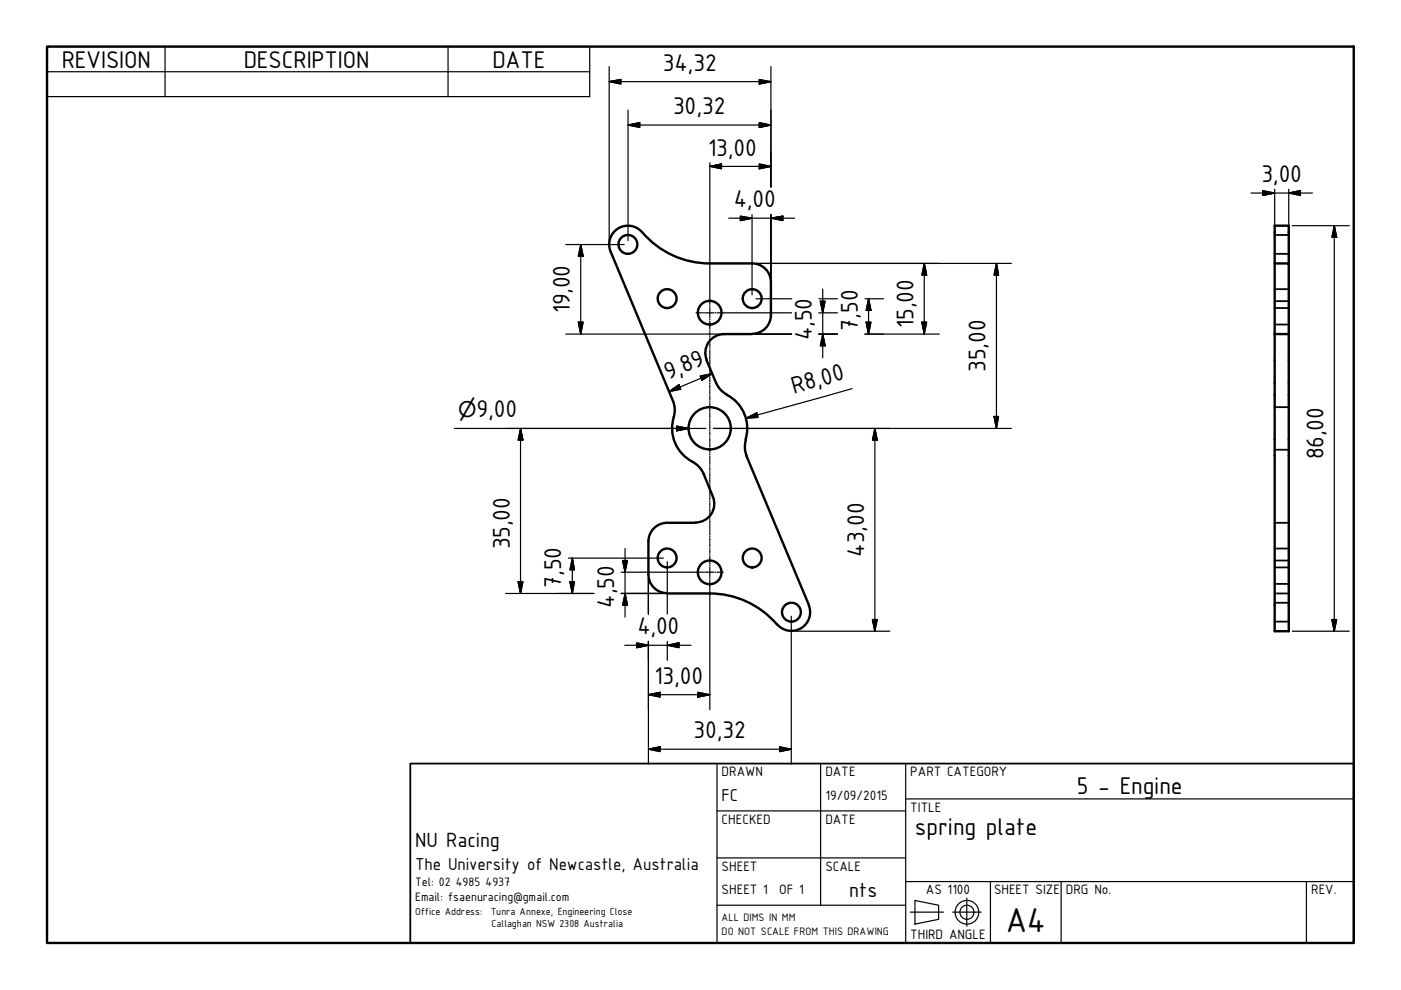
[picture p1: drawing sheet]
<svg xmlns="http://www.w3.org/2000/svg" width="297mm" height="210mm" viewBox="0 0 297 210" stroke-linecap="round" stroke-linejoin="round" font-family="sans-serif">
<!-- layer: Visible (ISO) -->
<g fill="none" stroke="#000" stroke-width=".51">
<path d="M129.5 53.3a4 4 0 0 1 1.6-4.9 4 4 0 0 1 5 .8 18.9 18.9 0 0 0 14.4 6.7h8.9M129.5 53.4l13.2 31.6 .3 1.1v1.8a8.1 8.1 0 0 0 3.8 10M159.5 55.9a4 4 0 0 1 3.9 3.9v7M270.3 55.9h2.9v14.9h-2.9zM270.3 55.9v-8h2.9v8M149.8 76.4l2 4.8M159.4 70.8h-5.9a4 4 0 0 0-3.7 5.5M163.4 66.8a4 4 0 0 1-3.9 4M270.3 70.8v63h2.9v-63M146.8 97.9l1 .7 1.1 1.3 2.2 5.4a4 4 0 0 1-3.6 5.5M151.8 81.2l1 1.4 1.4 1.1M154.1 83.7a8 8 0 0 1 4 9.5"/>
<path d="M158.2 93.3l-.3 1.7 .4 1.7M158.2 96.6l13.3 31.7M137.5 114.8v7a4 4 0 0 0 3.9 4M147.4 110.8h-6a4 4 0 0 0-3.9 4M141.5 125.8h9a18.8 18.8 0 0 1 14.3 6.6M171.5 128.3a4 4 0 0 1-1.6 4.9 4 4 0 0 1-5.1-.8"/>
<circle cx="133.1" cy="51.8" r="2"/>
<circle cx="141.4" cy="63.3" r="2"/>
<circle cx="150.5" cy="66.3" r="2.51"/>
<circle cx="159.5" cy="63.3" r="2"/>
<circle cx="150.5" cy="90.8" r="4.5"/>
<circle cx="141.4" cy="118.3" r="2"/>
<circle cx="159.5" cy="118.3" r="2"/>
<circle cx="150.5" cy="121.4" r="2.51"/>
<circle cx="167.8" cy="129.8" r="2"/>
</g>
<!-- layer: Hidden (ISO) -->
<g fill="none" stroke="#000" stroke-width=".38">
<path d="M270.3 53.8h.2M270.3 49.8h.2M270.7 53.8h.6M270.7 49.8h.6M271.4 53.8h.6M271.4 49.8h.6M272.2 53.8h.6M272.2 49.8h.6M272.9 53.8h.3M272.9 49.8h.3M270.3 68.8h.2M270.3 63.9h.2"/>
<path d="M270.3 65.3h.2M270.3 61.3h.2M270.7 68.8h.6M270.7 63.9h.6M270.7 65.3h.6M270.7 61.3h.6M271.4 68.8h.6M271.4 63.9h.6M271.4 65.3h.6M271.4 61.3h.6M272.2 68.8h.6M272.2 63.9h.6"/>
<path d="M272.2 65.3h.6M272.2 61.3h.6M272.9 68.8h.3M272.9 63.9h.3M272.9 65.3h.3M272.9 61.3h.3M270.3 95.3h.2M270.3 86.3h.2M270.7 95.3h.6M270.7 86.3h.6M271.4 95.3h.6M271.4 86.3h.6"/>
<path d="M272.2 95.3h.6M272.2 86.3h.6M272.9 95.3h.3M272.9 86.3h.3M270.3 110.8h.2M270.3 118.8h.2M270.3 116.3h.2M270.7 110.8h.6M270.7 118.8h.6M270.7 116.3h.6M271.4 110.8h.6M271.4 118.8h.6"/>
<path d="M271.4 116.3h.6M272.2 110.8h.6M272.2 118.8h.6M272.2 116.3h.6M272.9 110.8h.3M272.9 118.8h.3M272.9 116.3h.3M270.3 125.8h.2M270.3 123.8h.2M270.3 120.3h.2M270.3 131.8h.2M270.3 127.8h.2"/>
<path d="M270.7 125.8h.6M270.7 123.8h.6M270.7 120.3h.6M270.7 131.8h.6M270.7 127.8h.6M271.4 125.8h.6M271.4 123.8h.6M271.4 120.3h.6M271.4 131.8h.6M271.4 127.8h.6M272.2 125.8h.6M272.2 123.8h.6"/>
<path d="M272.2 120.3h.6M272.2 131.8h.6M272.2 127.8h.6M272.9 125.8h.3M272.9 123.8h.3M272.9 120.3h.3M272.9 131.8h.3M272.9 127.8h.3"/>
</g>
<!-- layer: Border (ISO) -->
<path d="M10 9.9h277v190h-277z" fill="none" stroke="#000" stroke-width=".51"/>
<!-- layer: Title (ISO) -->
<g fill="none" stroke="#000" stroke-width=".25">
<path d="M152 171.9h40M152 161.9v38M174 161.9v30M192 169.4h95M192 161.9v38M152 181.9h40M152 191.9h40M192 186.9h95M193 193.4h7M194 190.9l5 1v3l-5 1zM202 193.4h6M205 190.4v6"/>
<path d="M210 186.9v13M225 186.9v13M277 186.9v13"/>
<circle cx="205" cy="193.4" r="2.51"/>
<circle cx="205" cy="193.4" r="1.49"/>
</g>
<path d="M87 161.9h200v38h-200z" fill="none" stroke="#000" stroke-width=".38"/>
<!-- layer: Symbol (ISO) -->
<path d="M10 9.9h115v10.6h-115zM10 15.2h115M35 9.9v10.6M95 9.9v10.6" fill="none" stroke="#000" stroke-width=".25"/>
<!-- layer: Dimension (ISO) -->
<g fill="none" stroke="#000" stroke-width=".25">
<path d="M129.2 17.3l2.4-.4v.9zM129.2 17.3h34.2M129.2 14.1v36.9M161 16.9l2.4 .4-2.4 .5zM163.4 14.1v25.6M133.2 26.5l2.4-.5v1zM133.2 26.5h30.2M133.2 23.3v27.7M150.5 35.3l2.5-.5v1zM150.5 35.3h12.9M150.5 34.5v29M161 34.8l2.4 .5-2.4 .5z"/>
<path d="M161 26l2.4 .5-2.4 .5zM120 51.9h12.3M123.1 51.9l.5 2.4h-1zM123.1 51.9v18.9M154.5 46.3h14M157 45.8l2.4 .5-2.4 .5zM159.4 45.5v17M160.3 55.9h54.1M163.4 46.3l2.6-.5v1zM163.4 45.5v13.5M196 55.9l.5 2.4h-1zM196 55.9v14.9"/>
<path d="M211.3 55.9l.4 2.4h-.9zM211.3 55.9v34.9M265.2 40.9h13.1M267.7 40.4l2.6 .5-2.6 .5zM270.3 40.1v8.3M273.2 40.9l2.5-.5v1zM273.2 40.1v8.3M274 47.9h12.1M282.9 47.9l.5 2.4h-1zM282.9 47.9v85.9M120 70.8h30.4M122.6 68.3h1l-.5 2.5z"/>
<path d="M148.5 79.7l2.5-.5-2.2 1.4zM150.6 70.8h2.1M151 79.2l-9.1 3.8M153.4 66.3h14.4M160.3 70.8h7.5M160.3 63.3h7.5M173.6 70.8h3.9M173.6 66.3h3.9M173.6 63.3h3.9M173.9 63.9h1l-.5 2.4zM174.4 70.8l.5 2.5h-1zM174.4 61.3v14.6"/>
<path d="M183.4 70.8h15.7M183.4 63.3h3.9M183.6 68.3h1.1l-.6 2.5zM184.1 63.3l.6 2.5h-1.1zM184.1 63.3v7.5M195.5 68.3h1l-.5 2.5zM96.3 90.8h47.1M107.2 90.8h42.5M110.4 90.8l.5 2.5h-1zM110.4 90.8v35M141.9 83l2.1-1.4 .3 .9zM143.4 90.3l2.6 .5-2.6 .5z"/>
<path d="M151.3 90.8h63.1M158.2 88.7l2.3-1.2 .2 1zM180.7 82.4l-22.5 6.3M185.5 90.8l.5 2.5h-1zM185.5 90.8v43M210.8 88.3h.9l-.4 2.5zM120.5 118.3h20.2M121.3 118.3l.5 2.5h-1zM121.3 118.3v7.5M132 118.8h1l-.5 2.5zM132.5 116.3v14.5M141.5 119.1v11.1"/>
<path d="M107.2 125.8h18.7M109.9 123.4h1l-.5 2.4zM120.8 123.4h1l-.5 2.4zM131.7 125.8h9M131.7 121.3h15.9M132.5 136.8h14M132.5 125.8l.5 2.5h-1zM135 136.3l2.5 .5-2.5 .5zM137.5 122.7v7.5M137.5 136v26M141.5 136.8l2.5-.5v1zM141.5 136v4"/>
<path d="M150.5 124.2v26.3M167.8 130.7v31.3M168.6 133.8h20.1M185 131.4h1l-.5 2.4zM274 133.8h12.1M282.4 131.4h1l-.5 2.4zM137.5 147.3l2.5-.5v1zM137.5 158.8l2.5-.5v1.1zM137.5 147.3h13M137.5 158.8h30.3M148 146.8l2.5 .5-2.5 .5zM165.3 158.3l2.5 .5-2.5 .6z"/>
</g>
<g fill="#000" stroke="#000" stroke-width=".25">
<path d="M129.2 17.3l2.4-.4zM129.2 17.3l2.4-.4v.9zM161 17.8l2.4-.5zM161 16.9l2.4 .4-2.4 .5zM133.2 26.5l2.4-.5zM133.2 26.5l2.4-.5v1zM150.5 35.3l2.5-.5zM150.5 35.3l2.5-.5v1zM161 35.8l2.4-.5zM161 34.8l2.4 .5-2.4 .5zM161 27l2.4-.5zM161 26l2.4 .5-2.4 .5z"/>
<path d="M123.1 51.9l.5 2.4zM123.1 51.9l.5 2.4h-1zM157 46.8l2.4-.5zM157 45.8l2.4 .5-2.4 .5zM163.4 46.3l2.6-.5zM163.4 46.3l2.6-.5v1zM196 55.9l.5 2.4zM196 55.9l.5 2.4h-1zM211.3 55.9l.4 2.4zM211.3 55.9l.4 2.4h-.9zM267.7 41.4l2.6-.5zM267.7 40.4l2.6 .5-2.6 .5z"/>
<path d="M273.2 40.9l2.5-.5zM273.2 40.9l2.5-.5v1zM282.9 47.9l.5 2.4zM282.9 47.9l.5 2.4h-1zM122.6 68.3l.5 2.5zM122.6 68.3h1l-.5 2.5zM173.9 63.9l.5 2.4zM173.9 63.9h1l-.5 2.4zM174.4 70.8l.5 2.5zM174.4 70.8l.5 2.5h-1zM183.6 68.3l.5 2.5zM183.6 68.3h1.1l-.6 2.5z"/>
<path d="M184.1 63.3l.6 2.5zM184.1 63.3l.6 2.5h-1.1zM195.5 68.3l.5 2.5zM195.5 68.3h1l-.5 2.5zM110.4 90.8l.5 2.5zM110.4 90.8l.5 2.5h-1zM143.4 91.3l2.6-.5zM143.4 90.3l2.6 .5-2.6 .5zM141.9 83l2.1-1.4zM141.9 83l2.1-1.4 .3 .9zM148.8 80.6l2.2-1.4zM148.5 79.7l2.5-.5-2.2 1.4z"/>
<path d="M158.2 88.7l2.3-1.2zM158.2 88.7l2.3-1.2 .2 1zM185.5 90.8l.5 2.5zM185.5 90.8l.5 2.5h-1zM210.8 88.3l.5 2.5zM210.8 88.3h.9l-.4 2.5zM132 118.8l.5 2.5zM132 118.8h1l-.5 2.5zM109.9 123.4l.5 2.4zM109.9 123.4h1l-.5 2.4zM120.8 123.4l.5 2.4zM120.8 123.4h1l-.5 2.4z"/>
<path d="M121.3 118.3l.5 2.5zM121.3 118.3l.5 2.5h-1zM132.5 125.8l.5 2.5zM132.5 125.8l.5 2.5h-1zM135 137.3l2.5-.5zM135 136.3l2.5 .5-2.5 .5zM141.5 136.8l2.5-.5zM141.5 136.8l2.5-.5v1zM185 131.4l.5 2.4zM185 131.4h1l-.5 2.4zM282.4 131.4l.5 2.4zM282.4 131.4h1l-.5 2.4z"/>
<path d="M137.5 147.3l2.5-.5zM137.5 147.3l2.5-.5v1zM137.5 158.8l2.5-.5zM137.5 158.8l2.5-.5v1.1zM148 147.8l2.5-.5zM148 146.8l2.5 .5-2.5 .5zM165.3 159.4l2.5-.6zM165.3 158.3l2.5 .5-2.5 .6z"/>
</g>
<!-- layer: Center Mark (ISO) -->
<path d="M147.6 66.3h1.3M149.1 66.3h.3M149.5 66.3h1.9M151.6 66.3h.2M152.1 66.3h1.3M147.6 121.3h1.3M149.1 121.3h.3M149.5 121.3h1.9M151.6 121.3h.2M152.1 121.3h1.3" fill="none" stroke="#000" stroke-width=".25"/>
<!-- layer: Centerline (ISO) -->
<g fill="none" stroke="#000" stroke-width=".25">
<path d="M150.5 63.5v1.1M150.5 64.8v.2M150.5 65.2v2.2M150.5 67.7v.2M150.5 68.1v1.7M150.5 70v.2M150.5 70.5v.5M150.5 71.2v.3M150.5 71.7v.6M150.5 72.5v.2M150.5 72.9v.6M150.5 73.8v.1"/>
<path d="M150.5 74.2v.6M150.5 75v.2M150.5 75.4v.6M150.5 76.2v.3M150.5 76.7v.6M150.5 77.5v.2M150.5 77.9v.6M150.5 78.7v.3M150.5 79.2v.5M150.5 80v.2M150.5 80.4v.6M150.5 81.3v.1"/>
<path d="M150.5 81.7v.6M150.5 82.5v.2M150.5 82.9v.6M150.5 83.7v.3M150.5 84.2v.5M150.5 85v.2M150.5 85.4v.6M150.5 86.2v.3M150.5 86.6v.6M150.5 87.5v.2M150.5 87.9v.6M150.5 88.7v.2"/>
<path d="M150.5 89.2v.6M150.5 90v.2M150.5 90.4v.6M150.5 91.2v.2M150.5 91.7v.5M150.5 92.5v.2M150.5 92.9v.6M150.5 93.7v.3M150.5 94.1v.6M150.5 95v.2M150.5 95.4v.6M150.5 96.2v.2"/>
<path d="M150.5 96.7v.6M150.5 97.4v.3M150.5 97.9v.6M150.5 98.7v.2M150.5 99.2v.5M150.5 100v.2M150.5 100.4v.6M150.5 101.2v.2M150.5 101.6v.6M150.5 102.5v.2M150.5 102.9v.6M150.5 103.7v.2"/>
<path d="M150.5 104.2v.5M150.5 104.9v.3M150.5 105.4v.6M150.5 106.2v.2M150.5 106.7v.5M150.5 107.4v.3M150.5 107.9v.6M150.5 108.7v.2M150.5 109.1v.6M150.5 110v.1M150.5 110.4v.6M150.5 111.2v.2"/>
<path d="M150.5 111.6v.6M150.5 112.4v.3M150.5 112.9v.5M150.5 113.7v.2M150.5 114.1v.6M150.5 114.9v.3M150.5 115.4v.5M150.5 116.2v.2M150.5 116.6v.6M150.5 117.4v.2M150.5 117.9v1.6M150.5 119.8v.2"/>
<path d="M150.5 120.2v2.2M150.5 122.7v.1M150.5 123.1v1.1"/>
</g>
<text font-size="7.9" x="213.2" y="197.6">A4</text>
<g font-size="5.5">
<text x="13.1" y="14.3">REVISION</text>
<text x="51.7" y="14.3">DESCRIPTION</text>
<text x="104.4" y="14.3">DATE</text>
<text x="140.5" y="15">34,32</text>
<text x="142.7" y="24.2">30,32</text>
<text x="150.1" y="33">13,00</text>
<text x="267.5" y="38.6">3,00</text>
<text x="155.6" y="44">4,00</text>
<text x="120.8" y="66.5" transform="rotate(-90 120.8 66.5)">19,00</text>
<text x="181.9" y="70.1" transform="rotate(-90 181.9 70.1)">7,50</text>
<text x="193.7" y="69.6" transform="rotate(-90 193.7 69.6)">15,00</text>
<text x="172.1" y="72.1" transform="rotate(-90 172.1 72.1)">4,50</text>
<text x="141.7" y="80.6" transform="rotate(-23 141.7 80.6)">9,89</text>
<text x="168.3" y="83.5" transform="rotate(-16 168.3 83.5)">R8,00</text>
<text x="208.9" y="78.8" transform="rotate(-90 208.9 78.8)">35,00</text>
<text x="101" y="88.4">9,00</text>
<text x="280.6" y="97.4" transform="rotate(-90 280.6 97.4)">86,00</text>
<text x="108.1" y="116.5" transform="rotate(-90 108.1 116.5)">35,00</text>
<text x="183.2" y="118" transform="rotate(-90 183.2 118)">43,00</text>
<text x="119" y="124.6" transform="rotate(-90 119 124.6)">7,50</text>
<text x="130.2" y="128.8" transform="rotate(-90 130.2 128.8)">4,50</text>
<text x="135.1" y="134.5">4,00</text>
<text x="138.7" y="145">13,00</text>
<text x="147.1" y="156.6">30,32</text>
<text x="228.3" y="168.3">5 - Engine</text>
<text x="194" y="177.1">spring plate</text>
</g>
<g font-size="4.7">
<text x="88" y="179.7">NU Racing</text>
<text x="180" y="190.2">nts</text>
</g>
<text font-size="4.6" x="97.2" y="88.4">⌀</text>
<g font-size="3.9">
<text x="153" y="169.9">FC</text>
<text x="88" y="184.4">The University of Newcastle, Australia</text>
</g>
<g font-size="3.1">
<text x="153" y="164.6">DRAWN</text>
<text x="175" y="164.6">DATE</text>
<text x="193" y="164.6">PART CATEGORY</text>
<text x="175" y="169.6">19/09/2015</text>
<text x="193" y="172.2">TITLE</text>
<text x="153" y="174.7">CHECKED</text>
<text x="175" y="174.7">DATE</text>
<text x="153" y="184.6">SHEET</text>
<text x="175" y="184.6">SCALE</text>
<text x="153" y="189.6">SHEET 1</text>
<text x="165.2" y="189.6">OF 1</text>
<text x="196.3" y="189.6">AS 1100</text>
<text x="210.8" y="189.6">SHEET SIZE</text>
<text x="226" y="189.6">DRG No.</text>
<text x="278" y="189.6">REV.</text>
<text x="193" y="199.2">THIRD ANGLE</text>
</g>
<g font-size="2.8">
<text x="88" y="187.9">Tel: 02</text>
<text x="88" y="191.1">Email: fsaenuracing@gmail.com</text>
<text x="96.6" y="187.9">4985</text>
<text x="102.9" y="187.9">4937</text>
</g>
<g font-size="2.5">
<text x="153" y="195.3">ALL DIMS IN MM</text>
<text x="153" y="198.2">DO NOT SCALE FROM THIS DRAWING</text>
</g>
<g font-size="2.3">
<text x="88" y="193.9">Office Address:</text>
<text x="104.1" y="193.9">Tunra Annexe, Engineering Close</text>
<text x="104.2" y="196.6">Callaghan NSW 2308 Australia</text>
</g>
</svg>
